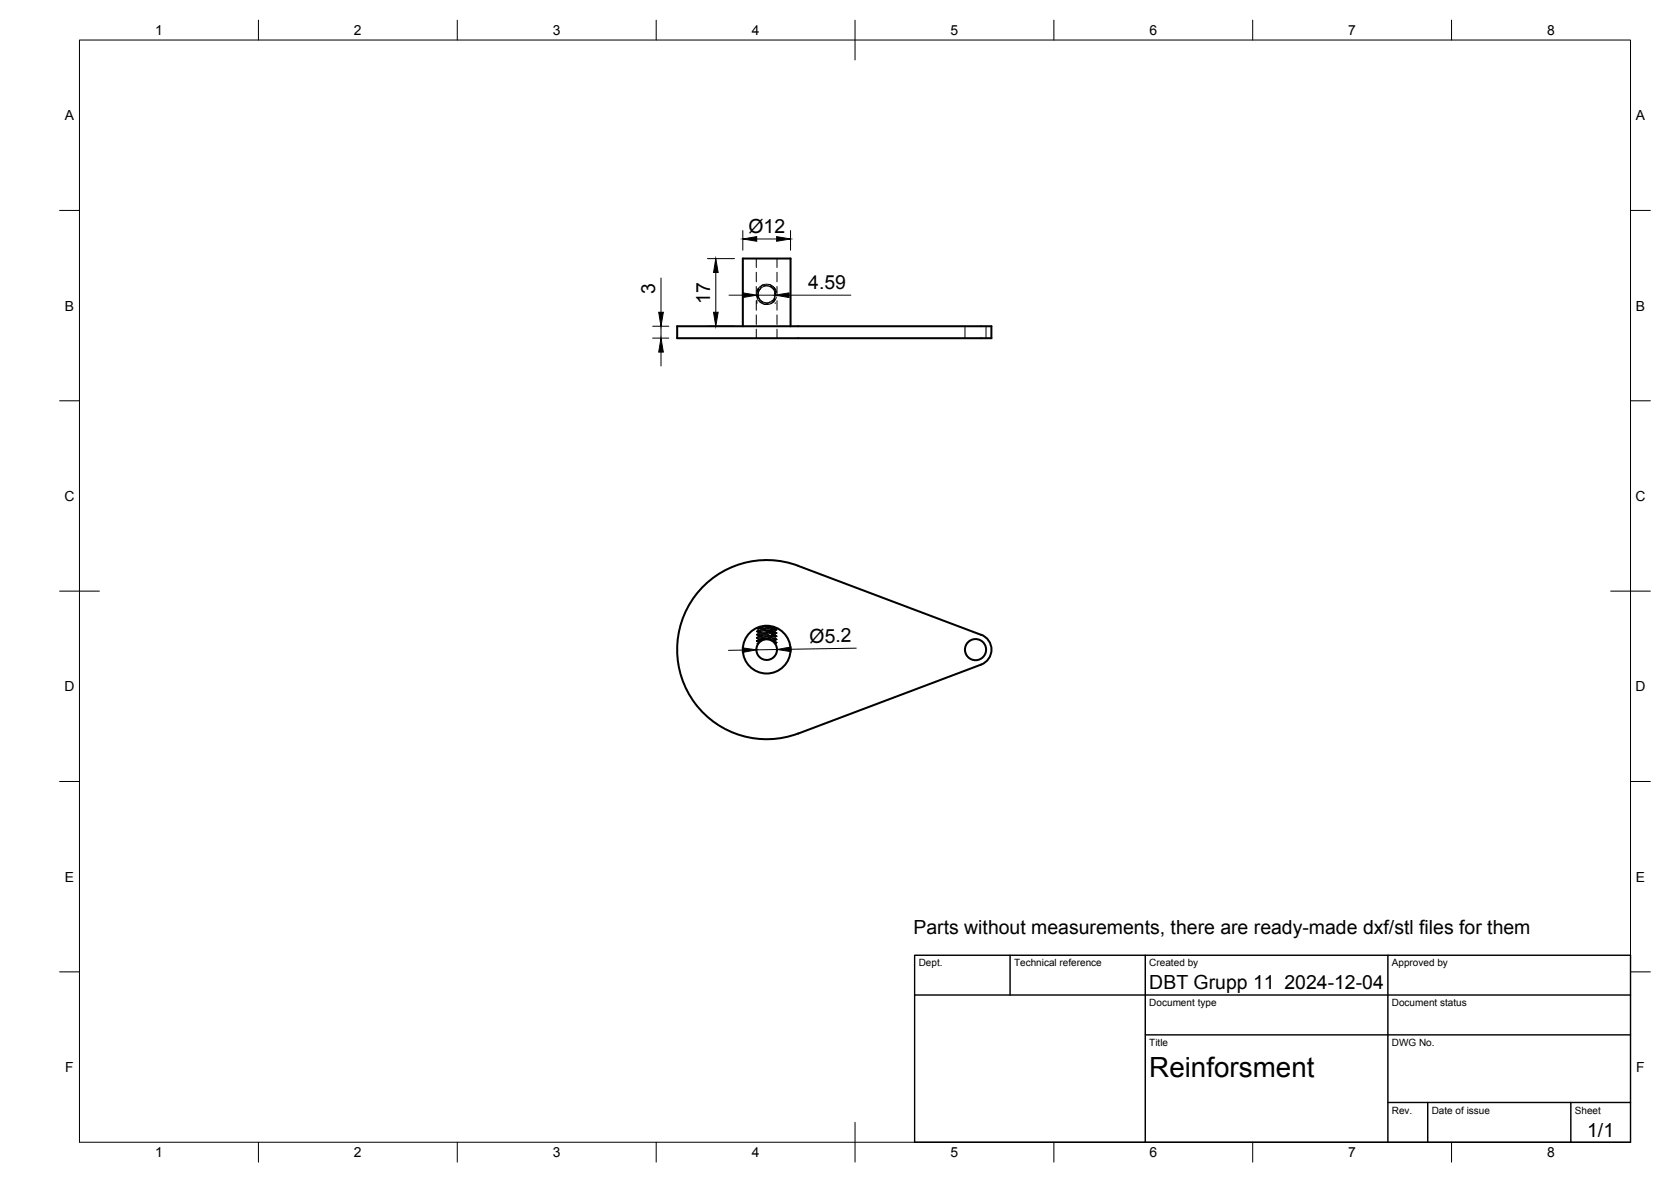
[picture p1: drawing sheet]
<svg xmlns="http://www.w3.org/2000/svg" width="420mm" height="297mm" viewBox="0 0 420 297" stroke-linecap="round" stroke-linejoin="round" font-family="sans-serif">
<!-- layer: Hidden -->
<g fill="none" stroke="#000" stroke-width=".25">
<path d="M190.2 65v2.2M190.2 68.4v2.4M190.2 72v2.4M190.2 75.6v2.4M190.2 79.1v2.4M190.2 74.1l.7 .9M190.2 74.3l.3 .8 .7 .9M190.6 72.5v2.5l-.3-1.1zM190.6 72.5l.2 .6M190.8 73.1l-.2 1.9M190.9 75l.3 1M190.9 75l.8 .8"/>
<path d="M191.1 72.7l-.3 .4M191.2 72.6l-.9 .7M191.2 76h.1M191.3 75.5l.5 .7 .6 .3M191.6 71.7l-.5 1M191.6 71.7l-.7 .5-.5 1M191.7 75.8l1 .4h.5l.4-.3M191.7 75.8l-.4 .2M191.7 71.6l-.1 .1M193.6 71.6l-1-.2-.9 .2M193.6 71.6h.1M193.6 71.6l-1 .1-.9-.1"/>
<path d="M193.6 72l.9 .1M193.6 75.9l-.7 .2-.7-.1M193.7 71.6l.5 .8M193.7 71.6l1 .7M194.2 72.4l-.9-.5h-.7l-.9 .2-.6 .6M194.2 75.6l.3 .3M194.2 72.4l.2 .3M194.2 75.6l-.6 .3M194.4 72.7l.5 1.3M194.5 75.9l-.5 .3-1 .3-1-.1-.7-.4M194.6 75.8l-.1 .1M194.7 72.3l-.3 .4"/>
<path d="M194.7 72.3l.1 .1M194.7 72.3l.3 1.6M194.8 75.1l-.5 .8-.5 .4M194.8 72.4l.1 1.2M194.8 72.4l.5 1.1M194.9 74.2l-.3 .8-.4 .6M194.9 73.6v.3zM194.9 74.2l-.3 1.6M194.9 74v.2M194.9 73.9v.1M195.2 74.7l-.6 1.1M195.4 65v2.2"/>
<path d="M195.4 68.4v2.4M195.4 72v2.4M195.4 75.6v2.4M195.4 79.1v2.4M190.2 82.7v2.3M195.4 82.7v2.3M242.6 82v3M247.9 82v3M190.2 159.5l.5 .3-.1 .2-.4 .2M190.5 158.7l2.4 .1M190.8 157.6l1.7 .2M190.9 159.4l-.7 .1 1.7 .2"/>
<path d="M190.9 159.2l2.4 .2M191 159.5l2.4 .2M191.2 158.3l2.4 .1M191.3 158.6l-1.1 .1 1.3 .1M191.3 157.5h.1M191.3 157.7l-1 .1M191.4 158.8l-.7 .2 1.6 .1M191.7 157.8l-1.5 .1 .9 .1M191.7 159.9l-1 .1 1.2 .1M192.1 159.9l2.3 .2M192.3 158.1l2.3 .1M192.3 158.6l2.4 .1"/>
<path d="M192.4 157.3l1.4 .1M192.5 158l-2.3-.2 .5 .4-.5 .5 .5 .3-.1 .2-.4 .3M192.5 158.2l-1.8 .2 .4 .1M192.6 157.6l2.2 .2M192.7 158.9l2.4 .2M192.8 159.6l-2.2 .2h.3M193 159.2l-2.4 .2M193.1 159.7l2.2 .2h-.1M193.4 158.4l-2.3 .1M193.4 159.2l1.5 .1-.9 .2M193.6 157.9l-2.4 .2M193.6 157.3l-2.4 .2"/>
<path d="M193.7 158.1l1.6 .1-.7 .1M193.7 157.8l1.2 .2-1.2 .1M193.9 158.9l-2.4 .2M194.1 158.9l1.2 .1-1.1 .2M194.4 159.2l-2.4 .1M194.5 159.5l.4 .1-2 .2M194.5 159.7l.8 .2-1.5 .1M194.5 157.6l-2 .1M194.7 157.6l-1.8 .1M194.8 158.5l-2.2 .3M194.9 158.4l-2.4 .1M195 157.7l-.1 .3 .4 .3-.4 .3v.2l.4 .3-.4 .3v.2l.4 .3-.4 .3v.2l.4 .3-.4 .3v.2l.4 .3"/>
<path d="M190.2 160.2l.5 .4M190.5 160.3h-.3l2.1 .2M190.6 160.6l.1 .2-.5 .2 .5 .4-.1 .2M190.7 161.6l-.4 .2h.3M190.7 160.6l1.5 .1M190.8 161.5v.1M191.1 161.3l-.4 .1h.2M191.4 160.4l2.4 .1M191.6 161l-1.4 .1 .6 .1M191.7 160.9l-1.5 .1 .6 .1M192.6 160l-2.4 .3M193.1 160.6l-2.4 .1"/>
<path d="M193.1 160.2l1.8 .2-.6 .1M193.5 160.6l1.8 .1-.5 .1M194 160l-2.4 .2M194.1 160.9l.8 .1-.7 .1M194.2 160.3l-2.4 .1M194.2 161.1l.7 .1-.5 .1M194.5 161.3l.8 .1-.5 .1M194.6 161.4l.7 .1-.5 .1M194.9 161.8h.1M195 160.6h.3l-1.7 .2M195.3 161.5l-.4 .3"/>
</g>
<!-- layer: Visible -->
<g fill="none" stroke="#000" stroke-width=".51">
<path d="M170.3 82h79v3h-79zM186.8 82v-17h12v17M246.7 159.5l-46-17.3a22.5 22.5 0 0 0-30.4 21.1 22.5 22.5 0 0 0 30.4 21M246.7 159.5a4 4 0 0 1 2.6 3.8 4 4 0 0 1-2.6 3.7l-46 17.3"/>
<circle cx="192.8" cy="163.3" r="6"/>
<circle cx="192.8" cy="163.3" r="2.59"/>
<circle cx="245.3" cy="163.3" r="2.66"/>
</g>
<!-- layer: BORDER -->
<g fill="none" stroke="#000" stroke-width=".25">
<path d="M20 10.1h390v276.9h-390zM65 5.1v5M115 5.1v5M165 5.1v5M215 5.1v10M265 5.1v5M315 5.1v5M365 5.1v5M15 52.9h5M410 52.9h5M15 100.7h5M410 100.7h5"/>
<path d="M15 148.6h10M405 148.6h10M15 196.4h5M410 196.4h5M15 244.2h5M410 244.2h5M65 287v5M115 287v5M165 287v5M215 282.1v9.9M265 287v5M315 287v5"/>
<path d="M365 287v5"/>
</g>
<!-- layer: TITLEBLOCK -->
<path d="M230 240.1h180v46.9h-180zM230 250h180M254 240.1v9.9M288 240.1v46.9M349 240.1v46.9M288 260.1h122M349 277.1h61M359 277.1v9.9M395 277.1v9.9" fill="none" stroke="#000" stroke-width=".36"/>
<!-- layer: FD_Dimensions -->
<g fill="none" stroke="#000" stroke-width=".25">
<path d="M186.8 57.9v5M198.8 57.9v5M166.2 69.9v8.6M177.9 65h6.8M180 68.5v10M183.3 74.2h3.5M190.3 60.1h5M190.3 75.4v.9M190.3 74.2h4.6M194.9 76.1v.2M198.4 74.2h15.5M164.1 85h4.1"/>
<path d="M164.1 82h4.1M166.2 82v3M166.2 88.5v3.5M177.9 82h6.8M186.7 163.4h-3.5M195.4 163.2l-5.2 .1M215.3 162.9l-16.4 .3"/>
</g>
<path d="M186.8 60.1l3.5-.6v1.1zM195.3 59.5l3.5 .6-3.5 .5zM165.6 78.5h1.2l-.6 3.5zM179.4 78.5h1.2l-.6 3.5zM180 65l.6 3.5h-1.2zM186.8 73.6l3.5 .6-3.5 .6zM194.9 74.2l3.5-.6v1.2zM166.2 85l.6 3.5h-1.2zM186.7 162.8l3.5 .5-3.5 .7zM195.4 163.2l3.5-.6v1.2z" fill="#000" stroke="#000" stroke-width=".25"/>
<text font-size="7" x="289" y="270.6">Reinforsment</text>
<g font-size="4.9">
<text x="188.2" y="58.5">Ø12</text>
<text x="164.7" y="73.8" transform="rotate(-90 164.7 73.8)">3</text>
<text x="178.6" y="76.4" transform="rotate(-90 178.6 76.4)">17</text>
<text x="203.2" y="72.7">4.59</text>
<text x="203.6" y="161.6" transform="rotate(-1 203.6 161.6)">Ø5.2</text>
<text x="229.7" y="234.8">Parts without measurements, there are ready-made dxf/stl files for them</text>
<text x="289" y="248.5">DBT Grupp 11</text>
<text x="323" y="248.5">2024-12-04</text>
<text x="399.1" y="285.7">1/1</text>
</g>
<g font-size="3.5">
<text x="39" y="8.8">1</text>
<text x="89" y="8.8">2</text>
<text x="139" y="8.8">3</text>
<text x="189" y="8.8">4</text>
<text x="239" y="8.8">5</text>
<text x="289" y="8.8">6</text>
<text x="339" y="8.8">7</text>
<text x="389" y="8.8">8</text>
<text x="16.3" y="30.2">A</text>
<text x="411.3" y="30.2">A</text>
<text x="16.3" y="78">B</text>
<text x="411.3" y="78">B</text>
<text x="16.2" y="125.9">C</text>
<text x="411.2" y="125.9">C</text>
<text x="16.2" y="173.7">D</text>
<text x="411.2" y="173.7">D</text>
<text x="16.3" y="221.6">E</text>
<text x="411.3" y="221.6">E</text>
<text x="16.4" y="269.4">F</text>
<text x="411.4" y="269.4">F</text>
<text x="39" y="290.8">1</text>
<text x="89" y="290.8">2</text>
<text x="139" y="290.8">3</text>
<text x="189" y="290.8">4</text>
<text x="239" y="290.8">5</text>
<text x="289" y="290.8">6</text>
<text x="339" y="290.8">7</text>
<text x="389" y="290.8">8</text>
</g>
<g font-size="2.5">
<text x="231" y="242.9">Dept.</text>
<text x="255" y="242.9">Technical reference</text>
<text x="289" y="242.9">Created by</text>
<text x="350" y="242.9">Approved by</text>
<text x="289" y="252.8">Document type</text>
<text x="350" y="252.8">Document status</text>
<text x="289" y="262.9">Title</text>
<text x="350" y="262.9">DWG No.</text>
<text x="350" y="279.9">Rev.</text>
<text x="360" y="279.9">Date of issue</text>
<text x="396" y="279.9">Sheet</text>
</g>
</svg>
